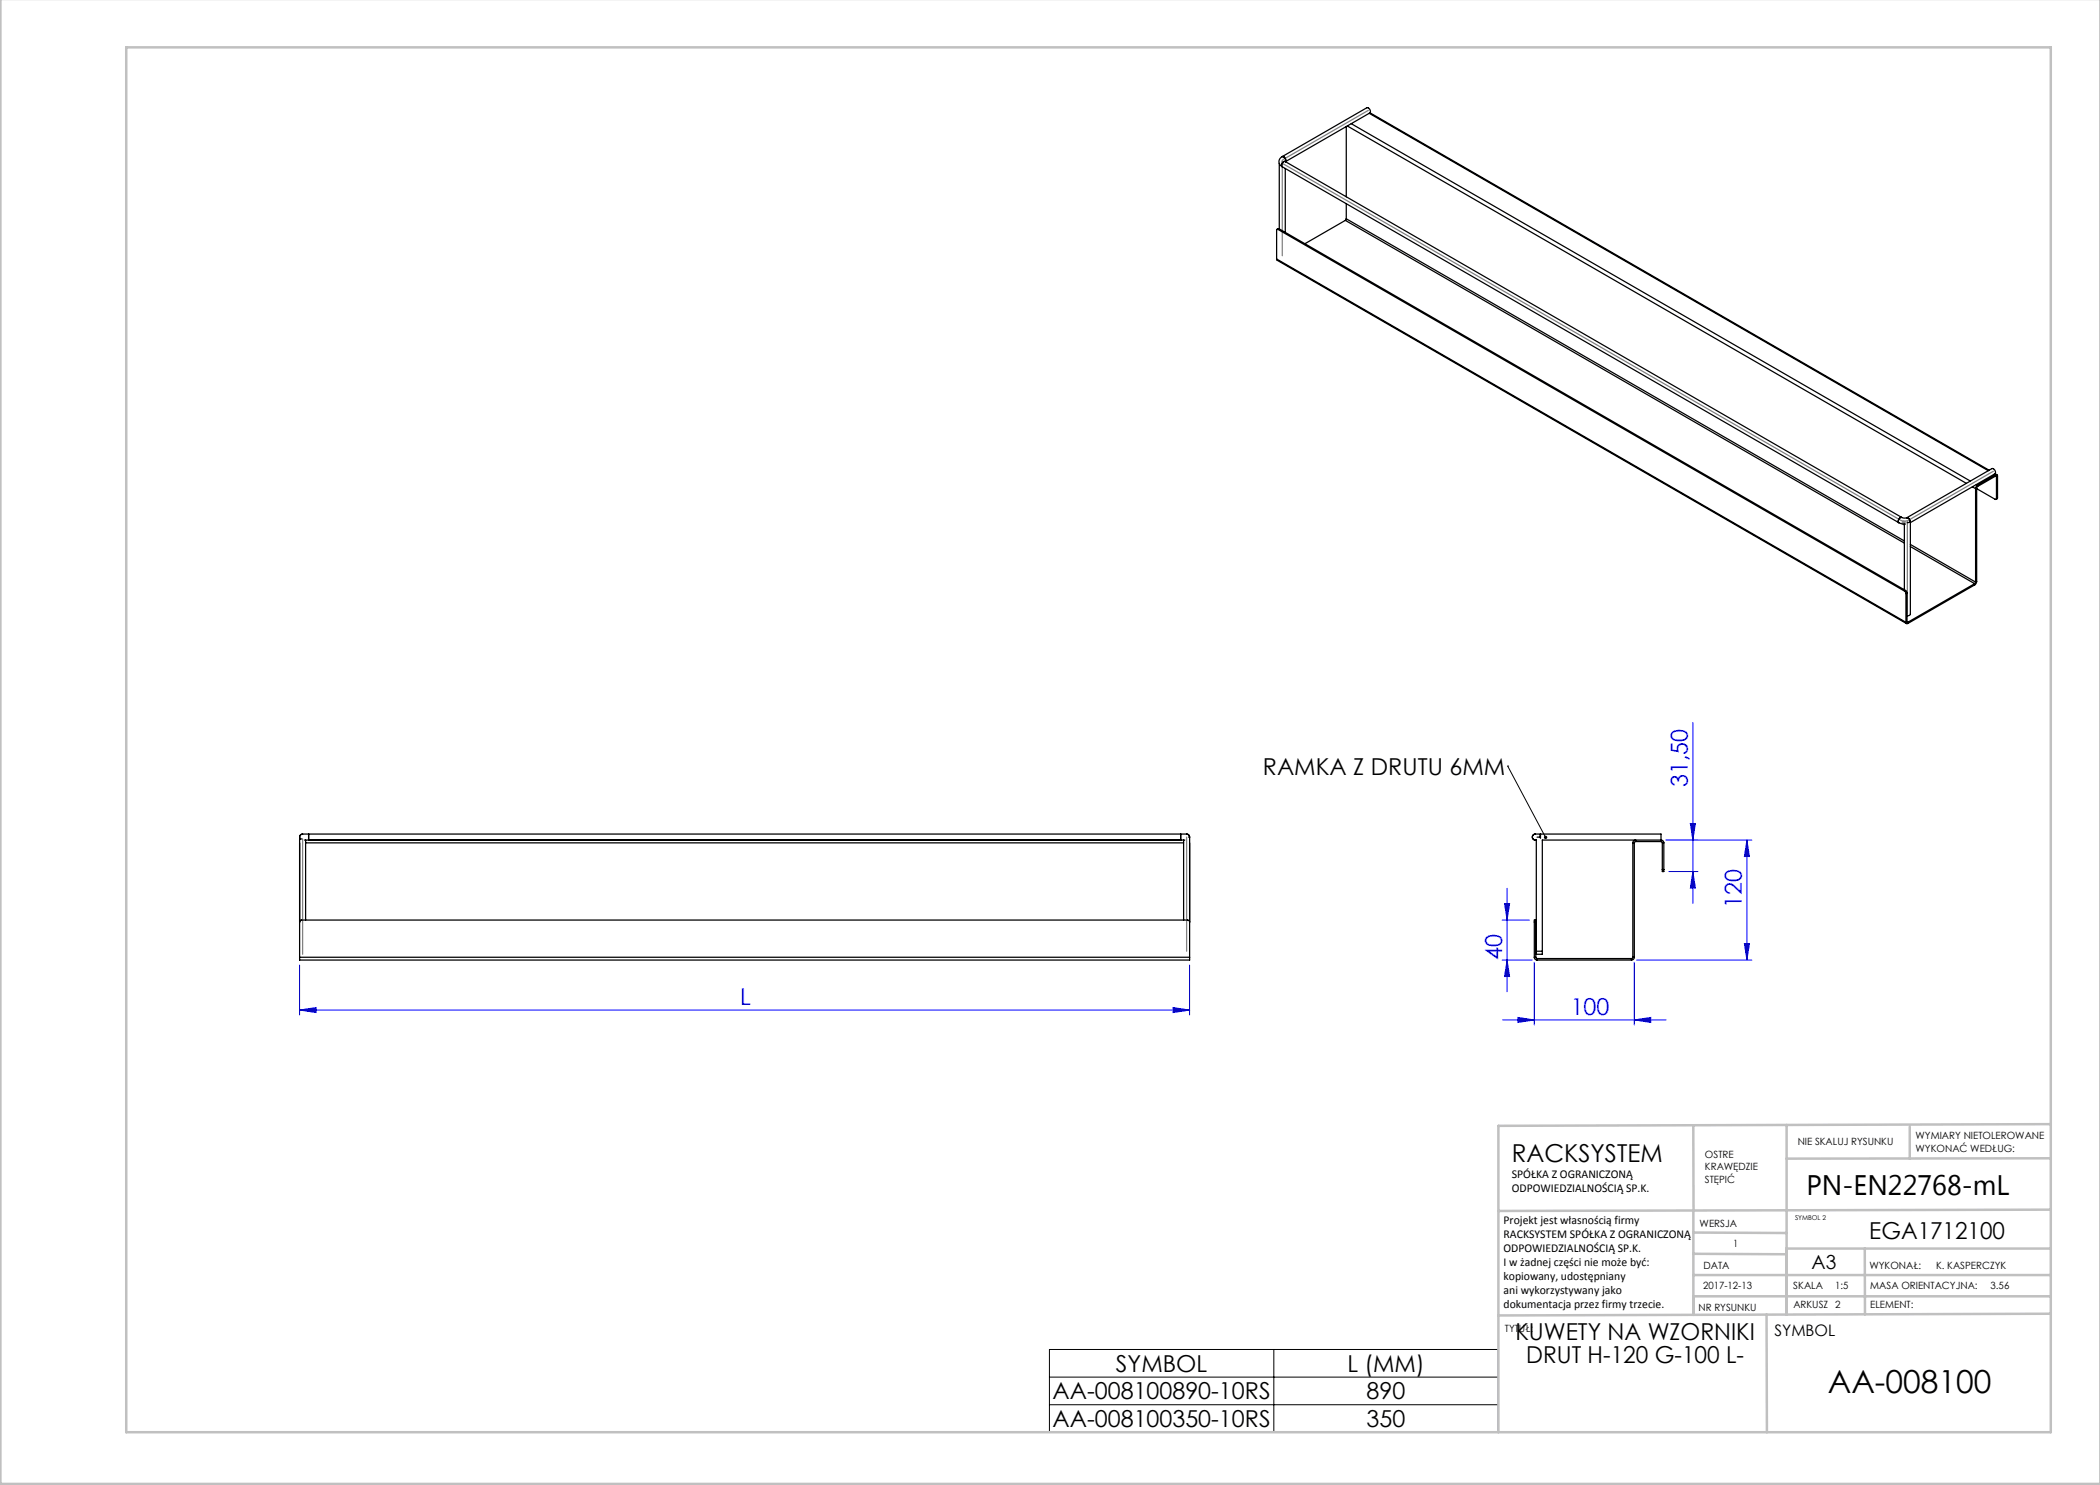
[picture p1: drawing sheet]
<svg xmlns="http://www.w3.org/2000/svg" width="420mm" height="297mm" viewBox="0 0 420 297" stroke-linecap="round" stroke-linejoin="round" font-family="sans-serif">
<g fill="none" stroke="#00f" stroke-width=".2">
<path d="M338.6 144.5v36.2M301.4 177.7v20.7M333.2 168h17.2M333.8 174.3h5.8M338.1 164.7h1l-.5 3.3zM338.6 174.3l.5 3.3h-1zM349.4 168l.5 3.3h-1zM349.4 168v24M59.9 193v10M237.9 193v10M300.4 192h6M300.4 184h5.5"/>
<path d="M300.9 180.7h1l-.5 3.3zM301.4 192l.5 3.3h-1zM306.9 192.5v12.5M326.9 192.5v12.5M327.3 192h23.1M348.9 188.7h1l-.5 3.3zM59.9 202l3.3-.5v1zM59.9 202h178M234.6 201.5l3.3 .5-3.3 .5zM300.5 204h32.7M303.6 203.5l3.3 .5-3.3 .5zM326.9 204l3.3-.5v1z"/>
</g>
<path d="M380.3 104.6h1M380.4 104.2l.7 .7M380.8 104.1v1M381.1 104.2l-.7 .7" fill="none" stroke="#808080" stroke-width=".2"/>
<path d="M256.5 32.3v18.8M273.7 22.1l-17 9.7a.52 .52 0 0 0-.3 .5 .52 .52 0 0 0 .3 .5l123.5 71.3 .7 .1 .7-.1 17.1-9.9M381.5 104.2v18.6M60.5 167.8v23.1M237.3 167.4v22.8" fill="none" stroke="#808080" stroke-width=".25"/>
<path d="M301.5 153.2h.1M301.5 153.2l7.6 14.3M209.9 269.9h89.7v16.6h-89.7zM209.9 275.4h89.7M254.8 269.9v16.6M209.9 280.9h89.7" fill="none" stroke="#000" stroke-width=".2"/>
<g fill="none" stroke="#c0c0c0" stroke-width=".5">
<path d="M.1 -.1v296.9h419.9M25.2 9.5h385v276.9h-385zM338.7 225.2v16.9M357.3 225v37.9M382 225.4v6.3M410.1 224.8l-110.4 .4v61.2M410.1 231.7h-52.8M338.7 259.3h71.5M338.7 255h71.5M338.7 250.8l18.6 .1M338.7 246.5l18.6 .1M338.7 242.1v20.9"/>
<path d="M373 249.7v13.2M410.1 241.9l-110.4 .3M410.2 249.7h-52.9v13.2M353.3 262.9l.1 23.5M410.2 262.7l-110.5 .4"/>
</g>
<path d="M308.9 167.3a.34 .34 0 0 1 .5 0 .34 .34 0 0 1-.1 .5l-.2-.3 .2 .3a.34 .34 0 0 1-.4-.1 .34 .34 0 0 1 0-.4z" fill="#000"/>
<g fill="#00f">
<path d="M59.9 202l3.3-.5v1zM234.6 201.5l3.3 .5-3.3 .5z"/>
<path d="M348.9 188.7h1l-.5 3.3zM349.4 168l.5 3.3h-1z"/>
<path d="M338.1 164.7h1l-.5 3.3zM338.6 174.3l.5 3.3h-1z"/>
<path d="M300.9 180.7h1l-.5 3.3zM301.4 192l.5 3.3h-1z"/>
<path d="M303.6 203.5l3.3 .5-3.3 .5zM326.9 204l3.3-.5v1z"/>
</g>
<g fill="none" stroke="#000" stroke-width=".25">
<path d="M255.9 32.7v13.1M256.4 31.3a.71 .71 0 0 1 .7 1M256.4 31.3a1.11 1.11 0 0 0-.6 1 1.11 1.11 0 0 0 .6 1M256.4 31.3l17-9.7a.69 .69 0 0 1 .6 1l-16.9 9.7M256.4 33.3l123.4 71.2M257 32.3h.1M257 32.3l123.4 71.2M257 32.3a.69 .69 0 0 0-.6 1M257.1 33.7v12.8M269.3 25.3v14.1M269.5 25.2l123.8 71.5M270.2 24.7l123.9 71.5"/>
<path d="M273.8 22.7l123.9 71.4M274 22.6l123.8 71.4M255.3 51.8l.1 .3 125.9 72.6M255.3 51.8l125.9 72.7M255.6 45.9h-.2l-.1 .2v5.7M255.6 45.9l125.3 72.3M255.8 45.8l-.4 .1M255.8 45.8l-.2 .1M255.8 45.8l125.3 72.3M269.1 44.1l-8.1 4.6M269.1 44.1l111.8 64.5M269.3 43.8l-.2 .3"/>
<path d="M269.3 40.7v3.1M269.3 43.8l111.6 64.4M394.5 97.4l.6 .3M395.1 97.7v18.7M395.3 96.9l.2 .1M395.3 97.7l3.7 2.2h.2l.1-.2M395.3 97.6l-.2 .1M395.3 97.6v18.7M395.5 97l-.4 .7M395.5 97.3l-.2 .3M395.5 97v.3M398.9 94.8l.2 .2"/>
<path d="M399 94.8a.69 .69 0 0 0-.6-1.1l-17.1 9.9a.71 .71 0 0 1 .7 .9M399 94.8l-16.9 9.7M399 94.7l.4 .2M399.1 95a.24 .24 0 0 1 .3-.1 .24 .24 0 0 1 .1 .3M399.1 95.2l.2 .1M399.1 95l-3.6 2M399.1 95.2l-3.6 2.1M399.1 95v.2M399.3 95.3v4.4M399.5 99.6l-.3 .3M399.5 95.2l-.2 .1M399.5 95.2v4.4"/>
<path d="M399.5 99.6l-.2 .1M379.8 104.5l1.2 .3M380.4 103.5l.4 .1a.81 .81 0 0 1 1.1 .4l.1 .5M380.4 103.5a.69 .69 0 0 0-.6 1M380.9 104.8v13.2M380.9 118.2l.3 .5M381.1 118.1l.3 .5M381.1 118.1l-.2 .1M381.2 118.7v5.8M381.4 118.6l-.2 .1M381.4 118.6v5.7M382 104.4l-.6 .1"/>
<path d="M382 104.3v.1M382.1 104.5v18.3l-.3 .3-.4 .1M382.1 108.9l13 7.5M382.1 109.3l12.8 7.4M394.9 117l-13.3 7.7M394.9 116.7l-13.3 7.7M394.9 116.7v.3M395.1 116.4l-.2 .3M395.3 116.3l-.4 .7M395.3 116.3l-.2 .1M381.2 124.5a.24 .24 0 0 0 .1 .2 .24 .24 0 0 0 .3 0M381.4 124.3l.2 .1"/>
<path d="M381.4 124.3l-.2 .2M381.6 124.4v.3M60.1 167l-.2 .3 .2 .5-.1-.6 .2-.3 .3-.1zM60.4 167.8h-.5v23.7M60.5 166.8h1.2M60.9 168h.8M61.1 168v16M61.1 168.6h175.6M61.7 166.8v1.2M61.7 168h174.4M61.7 166.8h174.4M236.1 166.8h1.2"/>
<path d="M236.1 168h.9M236.1 166.8v1.2M236.7 168v16M237.3 166.8l.4 .2 .2 .4M237.3 166.8l.5 .2 .1 .4M237.7 167.4h.2M237.9 167.4v24.1M307.3 167.9v23h1.2v-22.9h23.7M307.4 167.4h.7M308.1 166.8h-.7a.64 .64 0 0 0-.9 .5 .64 .64 0 0 0 .8 .7M308.1 166.8v.8M308.1 166.8h24.1v1.2"/>
<path d="M308.1 166.8l-.1 .7M326.6 168.6h.3M326.6 168.6v22.9M326.9 168.6v22.9M327.1 168.3v-.3a.56 .56 0 0 0-.5 .6M327.1 168.3l-.2 .3M327.1 168.3h5.1M332.2 168.3l.3 .3M332.2 168a.56 .56 0 0 1 .6 .6M332.2 168v.3M332.5 173.9v.4h.3v-.4M332.5 168.6h.3"/>
<path d="M332.5 173.9h.3M332.5 168.6v5.3M332.8 168.6v5.3M59.9 191.5v.5h178v-.5M59.9 184.4l.1-.3 .3-.1h177.2l.3 .1 .1 .3M59.9 191.5h178M306.9 191.5a.56 .56 0 0 0 .5 .5M306.9 184.4v-.4h.3v.4M306.9 191.5h.3M306.9 184.4v7.1M306.9 184.4h.3M307.2 191.5l.2 .2"/>
<path d="M307.2 184.4v7.1M307.3 190.2h1.2M307.4 192h18.9M307.4 191.7v.3M307.4 191.7h18.9M326.3 191.7v.3M326.6 191.5l-.3 .2M326.6 191.5h.3M326.9 191.5a.56 .56 0 0 1-.6 .5"/>
</g>
<text font-size="6.3" x="365.6" y="278.5">AA-008100</text>
<text font-size="5.6" x="361.3" y="239.1">PN-EN22768-mL</text>
<text font-size="4.9" x="302.4" y="232.4">RACKSYSTEM</text>
<g font-size="4.7">
<text x="252.6" y="154.9">RAMKA Z DRUTU 6MM</text>
<text x="373.9" y="247.8">EGA1712100</text>
<text x="303.1" y="268.1">KUWETY NA WZORNIKI</text>
<text x="223.2" y="274.3">SYMBOL</text>
<text x="269.5" y="274.3">L (MM)</text>
<text x="305.2" y="272.6">DRUT H-120 G-100 L-</text>
<text x="210.5" y="279.9">AA-008100890-10RS</text>
<text x="273.3" y="279.9">890</text>
<text x="210.5" y="285.4">AA-008100350-10RS</text>
<text x="273.3" y="285.4">350</text>
</g>
<g font-size="4.7" fill="#00f">
<text x="337.6" y="157.4" transform="rotate(-90 337.6 157.4)">31,50</text>
<text x="348.4" y="181.6" transform="rotate(-90 348.4 181.6)">120</text>
<text x="300.4" y="192" transform="rotate(-90 300.4 192)">40</text>
<text x="148" y="201">L</text>
<text x="314.1" y="203">100</text>
</g>
<text font-size="3.9" x="362.3" y="253.8">A3</text>
<text font-size="3.2" x="354.9" y="267.2">SYMBOL</text>
<g font-size="2.4">
<text x="302.4" y="235.6">SPÓŁKA Z OGRANICZONĄ</text>
<text x="302.4" y="238.4">ODPOWIEDZIALNOŚCIĄ SP.K.</text>
<text x="300.7" y="244.7">Projekt jest własnością firmy</text>
<text x="300.7" y="247.5">RACKSYSTEM SPÓŁKA Z OGRANICZONĄ</text>
<text x="300.7" y="250.3">ODPOWIEDZIALNOŚCIĄ SP.K.</text>
<text x="300.7" y="253.1">I w żadnej części nie może być:</text>
<text x="300.7" y="256">kopiowany, udostępniany</text>
<text x="300.7" y="258.8">ani wykorzystywany jako</text>
<text x="300.7" y="261.6">dokumentacja przez firmy trzecie.</text>
</g>
<g font-size="2">
<text x="383.1" y="227.9">WYMIARY NIETOLEROWANE</text>
<text x="341" y="231.6">OSTRE</text>
<text x="359.5" y="228.9">NIE SKALUJ RYSUNKU</text>
<text x="383.1" y="230.4">WYKONAĆ WEDŁUG:</text>
<text x="341" y="234.1">KRAWĘDZIE</text>
<text x="341" y="236.6">STĘPIĆ</text>
<text x="339.9" y="245.4">WERSJA</text>
<text x="346.6" y="249.5">1</text>
<text x="340.6" y="257.7">2017-12-13</text>
<text x="340.7" y="253.8">DATA</text>
<text x="358.7" y="257.7">SKALA</text>
<text x="367" y="257.7">1:5</text>
<text x="373.9" y="253.8">WYKONAŁ:</text>
<text x="374.1" y="257.7">MASA ORIENTACYJNA:</text>
<text x="387.2" y="253.8">K. KASPERCZYK</text>
<text x="398.1" y="257.7">3.56</text>
<text x="339.7" y="262.3">NR RYSUNKU</text>
<text x="358.7" y="261.7">ARKUSZ 2</text>
<text x="374.1" y="261.7">ELEMENT:</text>
<text x="301" y="266.4">TYTUŁ:</text>
</g>
<text font-size="1.3" x="359" y="244">SYMBOL 2</text>
</svg>
